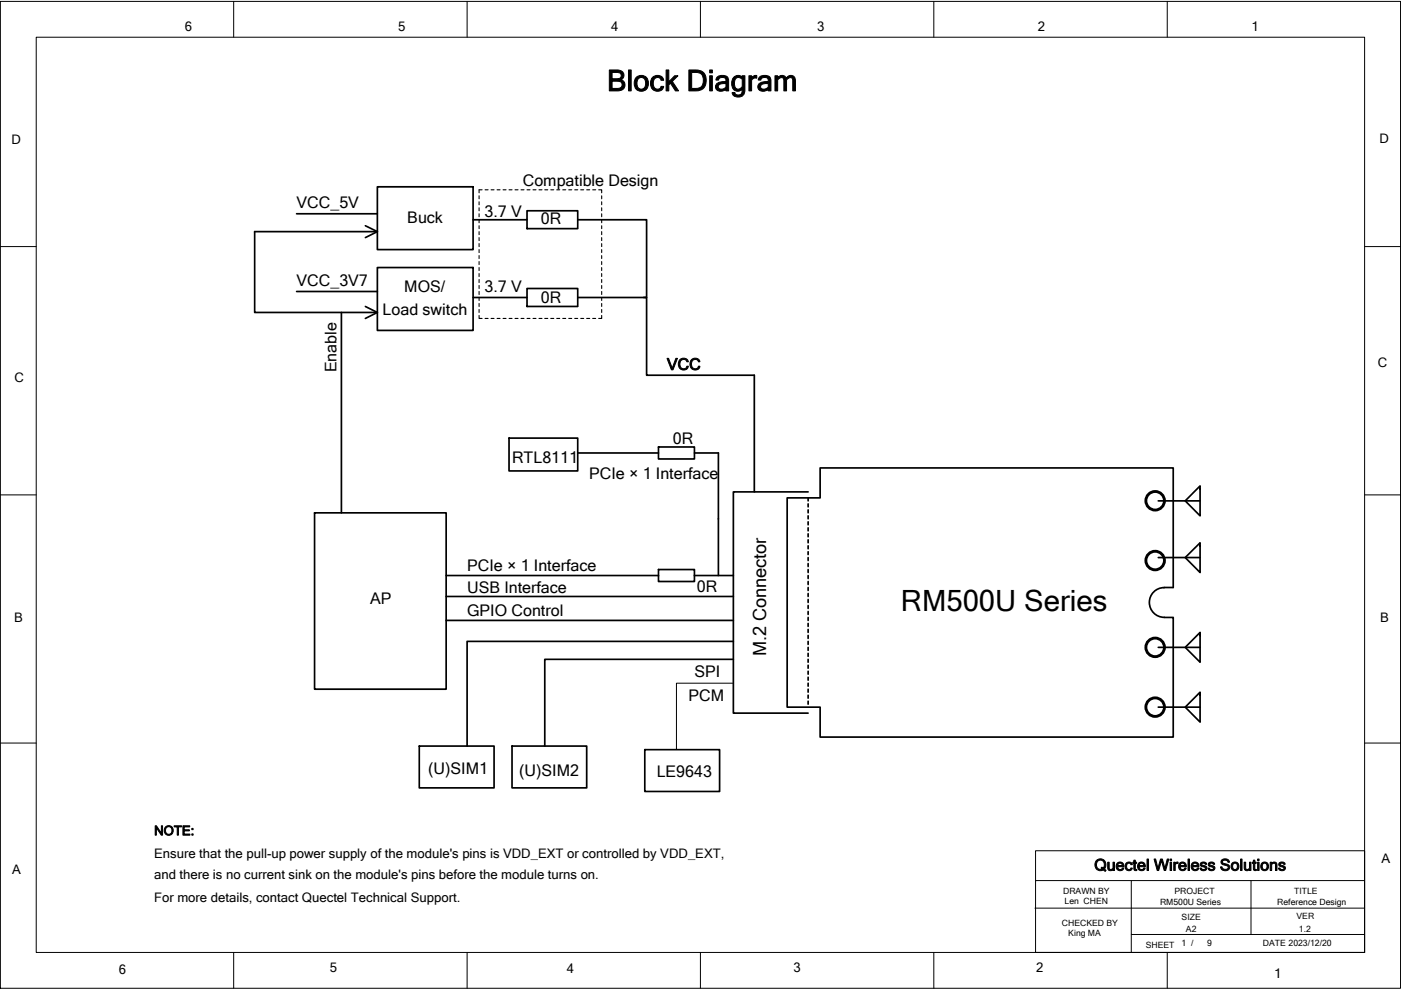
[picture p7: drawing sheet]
<svg xmlns="http://www.w3.org/2000/svg" width="297mm" height="210mm" viewBox="0 0 297 210" stroke-linecap="round" stroke-linejoin="round" font-family="sans-serif">
<g fill="none" stroke="#000" stroke-width=".21">
<path d="M.1 .3h296.8v209.3h-296.8zM7.7 7.9h281.6v194.1h-281.6zM49.5 .3v7.6M99 .3v7.6M148.5 .3v7.6M198 .3v7.6M247.5 .3v7.6M.1 52.3h7.6M289.3 52.3h7.6M.1 105h7.6M289.3 105h7.6M.1 157.6h7.6"/>
<path d="M155.5 144.9h-12.1v14M289.3 157.6h7.6M219.4 192.6h69.9M219.6 180.4h69.7v21.6h-69.7zM219.6 186.8h69.7M239.9 198.2h49.4M239.9 186.8v15.2M265.2 186.8v11.4M49.5 202v7.6M99 202v7.6M148.5 202v7.6M198 202v7.6"/>
<path d="M247.5 202v7.6"/>
</g>
<g fill="none" stroke="#000" stroke-width=".36">
<path d="M80 39.6h20.3v13.3h-20.3zM62.9 45.3h17.1M77.5 47.9l2.5 1.2M80 49.1h-26v17.2h26M80 49.1l-2.5 1.3M80 56.7h20.3v13.4h-20.3zM100.3 46.6h11.4M111.7 44.7h10.8v3.8h-10.8zM122.5 46.6h14.6v16.5h-14.6M62.9 61.8h17.1M72.4 66.3v42.5M77.5 65l2.5 1.3"/>
<path d="M80 66.3l-2.5 1.2M100.3 63.1h11.4M111.7 61.2h10.8v3.8h-10.8zM136.5 63.1h.6v16.5h22.8v24.7M107.9 92.9h14.6v7h-14.6zM122.5 96.1h17.1M139.6 94.8h7.6v2.5h-7.6zM147.2 96.1h5.1v26M66.7 108.8h27.9v37.4h-27.9zM171.3 105.6v.6M171.3 106.9v.6M171.3 108.1v.7"/>
<path d="M171.3 109.4v.6M171.3 110.7v.6M171.3 112v.6M171.3 113.2v.7M171.3 114.5v.6M171.3 115.8v.6M171.3 117v.6M171.3 118.3v.6M171.3 119.5v.7M171.3 104.3h-15.8v47h15.8M245.6 118.3h8.8M245.6 106.2h8.8"/>
<path d="M251.3 118.3l3.1-3.2v6.3zM254.4 103.1v6.3l-3.1-3.2zM94.6 131.6h60.9M94.6 122.1h45M94.6 126.5h60.9M139.6 120.8h7.6v2.5h-7.6zM147.2 122.1h8.3M155.5 139.8h-40v18.4M155.5 136h-56.5v22.2M171.3 120.8v.6M171.3 122.1v.6M171.3 123.3v.7"/>
<path d="M171.3 124.6v.6M171.3 125.9v.6M171.3 127.1v.7M171.3 128.4v.7M171.3 129.7v.6M171.3 131v.6M171.3 132.2v.7M171.3 133.5v.6M171.3 134.8v.6M171.3 136v.7M171.3 137.3v.6M171.3 138.6v.6"/>
<path d="M171.3 139.8v.7M245.6 137.3h8.8M246.8 124.7a3.1 3.1 0 0 0-3.1 3.1 3.1 3.1 0 0 0 3.1 3.1M246.8 124.6h1.9v-25.3h-74.8v6.3h-7v44.4h7v6.3h74.8v-25.3h-1.9M254.4 134.1v6.4l-3.1-3.2zM88.9 158.2h15.9v8.9h-15.9zM108.6 158.2h15.8v8.9h-15.8zM136.7 159h15.9v8.9h-15.9zM171.3 141.1v.6M171.3 142.4v.6M171.3 143.6v.7M171.3 144.9v.6"/>
<path d="M171.3 146.2v.6M171.3 147.4v.7M171.3 148.7v.7M245.6 150h8.8M254.4 146.8v6.4l-3.1-3.2z"/>
</g>
<g fill="none" stroke="#000" stroke-width=".23">
<path d="M101.6 41.5v.7M101.6 42.8v.6M101.6 44.1v.6M101.6 45.3v.7M101.6 46.6v.6M101.6 47.9v.6M101.6 49.1v.7M101.6 50.4v.6M101.6 51.7v.6M101.6 52.9v.7M101.6 54.2v.6M101.6 55.5v.6"/>
<path d="M101.6 56.7v.7M101.6 58v.7M101.6 59.3v.6M102.2 40.3h-.6v.6M102.8 40.3h.7M104.1 40.3h.7M105.4 40.3h.6M106.7 40.3h.6M107.9 40.3h.7M109.2 40.3h.6M110.5 40.3h.6M111.7 40.3h.7"/>
<path d="M113 40.3h.6M114.3 40.3h.6M115.5 40.3h.6M116.8 40.3h.6M118 40.3h.7M119.3 40.3h.6M120.6 40.3h.6M121.9 40.3h.6M123.1 40.3h.7M124.4 40.3h.6M125.7 40.3h.6M126.9 40.3h.7v.6"/>
<path d="M127.6 41.5v.7M127.6 42.8v.6M127.6 44.1v.6M127.6 45.3v.7M127.6 46.6v.6M127.6 47.9v.6M127.6 49.1v.7M127.6 50.4v.6M127.6 51.7v.6M127.6 52.9v.7M127.6 54.2v.6M127.6 55.5v.6"/>
<path d="M127.6 56.7v.7M127.6 58v.7M127.6 59.3v.6M101.6 66.9v.6h.6M101.6 60.6v.6M101.6 61.8v.7M101.6 63.1v.6M101.6 64.4v.6M101.6 65.6v.7M102.8 67.5h.7M104.1 67.5h.7M105.4 67.5h.6"/>
<path d="M106.7 67.5h.6M107.9 67.5h.7M109.2 67.5h.6M110.5 67.5h.6M111.7 67.5h.7M113 67.5h.6M114.3 67.5h.6M115.5 67.5h.6M116.8 67.5h.6M118 67.5h.7M119.3 67.5h.6M120.6 67.5h.6"/>
<path d="M121.9 67.5h.6M123.1 67.5h.7M124.4 67.5h.6M125.7 67.5h.6M127.6 60.6v.6M127.6 61.8v.7M127.6 63.1v.6M127.6 64.4v.6M127.6 65.6v.7M127.6 66.9v.6h-.7"/>
</g>
<g fill="none" stroke="#000" stroke-width=".61">
<circle cx="244.9" cy="106.2" r="1.97"/>
<circle cx="244.9" cy="118.9" r="1.97"/>
<circle cx="244.9" cy="137.3" r="1.97"/>
<circle cx="244.9" cy="150" r="1.97"/>
</g>
<g font-size="6.2">
<text x="128.7" y="19.3">Block Diagram</text>
<text x="191" y="129.7">RM500U Series</text>
</g>
<text font-size="3.9" x="162.5" y="139.2" transform="rotate(-90 162.5 139.2)">M.2 Connector</text>
<g font-size="3.4">
<text x="110.8" y="39.4">Compatible Design</text>
<text x="62.9" y="44.1">VCC_5V</text>
<text x="86.4" y="47.2">Buck</text>
<text x="102.7" y="46">3.7 V</text>
<text x="114.7" y="47.5">0R</text>
<text x="62.9" y="60.6">VCC_3V7</text>
<text x="85.7" y="61.8">MOS/</text>
<text x="102.7" y="62">3.7 V</text>
<text x="114.7" y="64.2">0R</text>
<text x="81.1" y="66.9">Load switch</text>
<text x="71.4" y="79" transform="rotate(-90 71.4 79)">Enable</text>
<text x="141.4" y="78.4">VCC</text>
<text x="142.7" y="94.2">0R</text>
<text x="108.6" y="98.2">RTL8111</text>
<text x="124.9" y="101.5">PCIe × 1 Interface</text>
<text x="99" y="121.1">PCIe × 1 Interface</text>
<text x="99" y="125.9">USB Interface</text>
<text x="147.7" y="125.6">0R</text>
<text x="78.5" y="128">AP</text>
<text x="99" y="130.7">GPIO Control</text>
<text x="147.2" y="143.6">SPI</text>
<text x="146" y="148.7">PCM</text>
<text x="90.8" y="164.1">(U)SIM1</text>
<text x="110.1" y="164.6">(U)SIM2</text>
<text x="139.2" y="164.7">LE9643</text>
<text x="232" y="184.6">Quectel Wireless Solutions</text>
</g>
<g font-size="2.8">
<text x="39.2" y="6.6">6</text>
<text x="84.5" y="6.6">5</text>
<text x="129.6" y="6.6">4</text>
<text x="173.2" y="6.6">3</text>
<text x="220.1" y="6.6">2</text>
<text x="265.4" y="6.6">1</text>
<text x="2.5" y="30.5">D</text>
<text x="292.5" y="30.4">D</text>
<text x="292.1" y="77.8">C</text>
<text x="3.1" y="81.1">C</text>
<text x="3" y="131.8">B</text>
<text x="292.6" y="131.8">B</text>
<text x="32.7" y="177.1">NOTE:</text>
<text x="2.6" y="185.3">A</text>
<text x="32.7" y="182">Ensure that the pull-up power supply of the module's pins is VDD_EXT or controlled by VDD_EXT,</text>
<text x="292.9" y="183.1">A</text>
<text x="32.7" y="186.4">and there is no current sink on the module's pins before the module turns on.</text>
<text x="32.7" y="191.3">For more details, contact Quectel Technical Support.</text>
<text x="25.2" y="206.6">6</text>
<text x="70" y="206.1">5</text>
<text x="120.2" y="206.3">4</text>
<text x="168.3" y="206.1">3</text>
<text x="219.7" y="206.1">2</text>
<text x="270.2" y="207.3">1</text>
</g>
<g font-size="1.8">
<text x="225.4" y="189.6">DRAWN BY</text>
<text x="225.7" y="191.7">Len CHEN</text>
<text x="246" y="191.9">RM500U Series</text>
<text x="249" y="189.6">PROJECT</text>
<text x="270.8" y="191.9">Reference Design</text>
<text x="274.4" y="189.6">TITLE</text>
<text x="225.1" y="196.4">CHECKED BY</text>
<text x="250.5" y="195.2">SIZE</text>
<text x="251.4" y="197.6">A2</text>
<text x="274.9" y="194.9">VER</text>
<text x="275.4" y="197.6">1.2</text>
<text x="226.5" y="198.6">King MA</text>
<text x="242.9" y="201">SHEET</text>
<text x="250.5" y="200.7">1 /</text>
<text x="256" y="200.7">9</text>
<text x="267.8" y="200.7">DATE 2023/12/20</text>
</g>
</svg>
